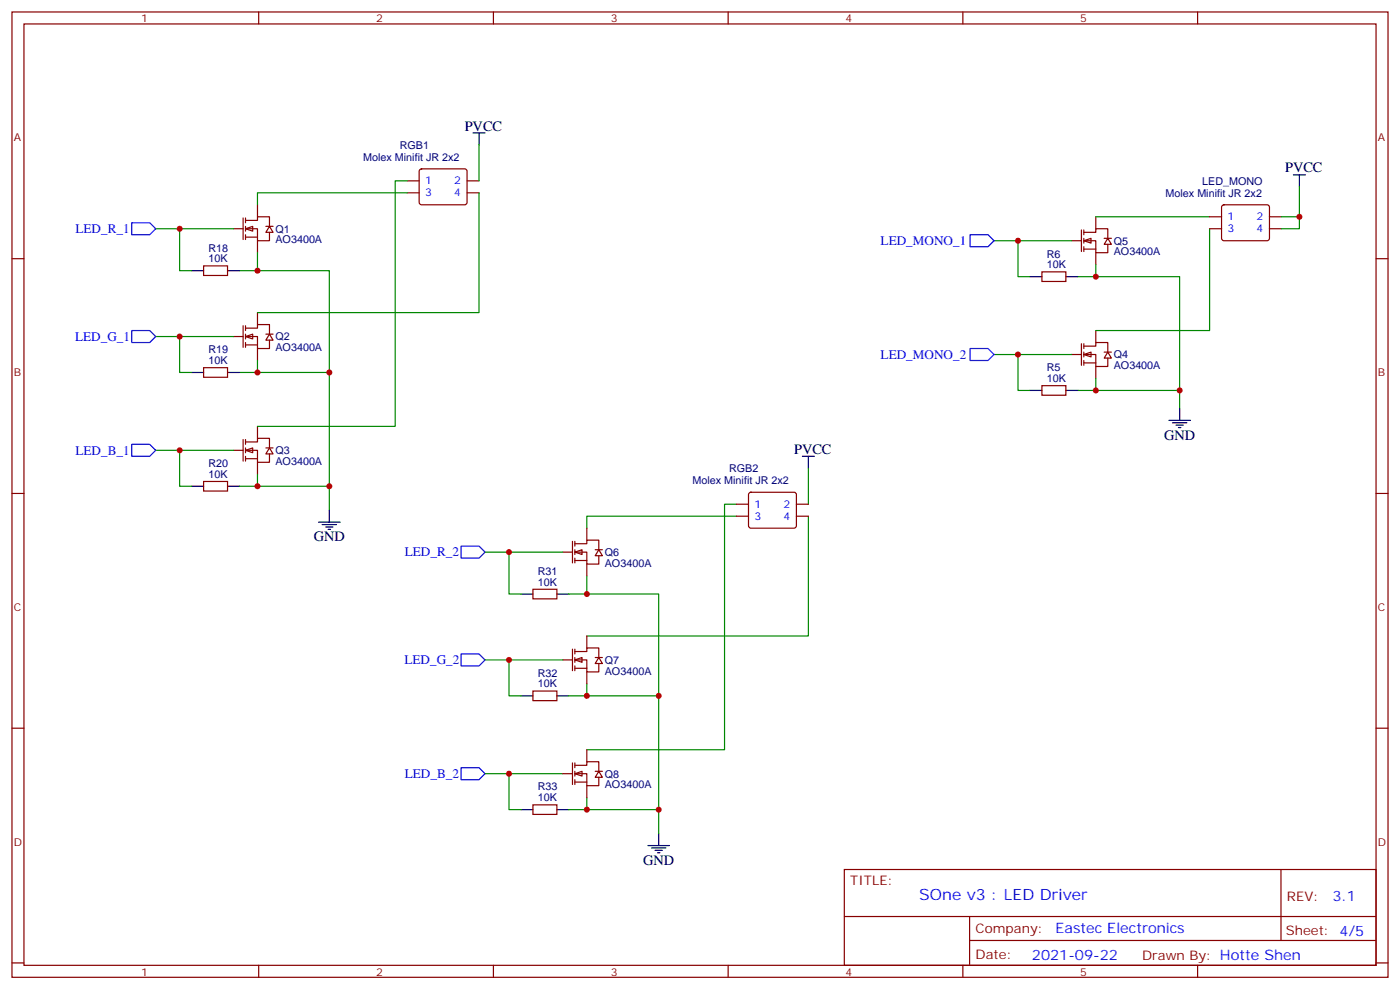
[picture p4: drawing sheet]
<svg xmlns="http://www.w3.org/2000/svg" width="412mm" height="292mm" viewBox="0 0 412 292" stroke-linecap="round" stroke-linejoin="round" font-family="sans-serif">
<g fill="none" stroke="#870000" stroke-width=".35">
<path d="M3.5 3.5h405.4v284.4h-405.4zM7.1 7.1h398.2v277.2h-398.2zM76.2 3.5v3.6M145.3 3.5v3.6M214.5 3.5v3.6M283.6 3.5v3.6M352.8 3.5v3.6M3.5 76.2h3.6M405.3 76.2h3.6M3.5 145.3h3.6M405.3 145.3h3.6M3.5 214.5h3.6"/>
<path d="M405.3 214.5h3.6M248.7 256.1h156.6v28.2h-156.6zM377.3 256.1v20.9M248.7 270h156.5M285.6 277h119.6M285.6 270v14.1M3.5 283.6h3.6M76.2 284.3v3.6M145.3 284.3v3.6M214.5 284.3v3.6M283.6 284.3v3.6M352.8 284.3v3.6"/>
<path d="M405.3 283.6h3.6"/>
</g>
<path d="M72.3 132.6l2.1-.7v1.4z" fill="#fff" stroke="#870000" stroke-width=".35"/>
<path d="M68.8 132.6h2.8M71.6 129.5v6.3M72.3 130.2h3.5v-1.1h3.6v2.8M72.3 132.6h3.5v3.6h3.6v-2.5M72.3 135.1h3.5M72.3 129.5v1.4M72.3 131.9v1.4M72.3 134.4v1.4M75.8 125.6v3.5M75.8 136.2v3.5M78.3 131.9h2.1M79.4 131.9l1 1.8h-2.1z" fill="none" stroke="#870000" stroke-width=".35"/>
<path d="M72.3 99.1l2.1-.7v1.4z" fill="#fff" stroke="#870000" stroke-width=".35"/>
<path d="M68.8 99.1h2.8M71.6 96v6.3M72.3 96.7h3.5v-1.1h3.6v2.8M72.3 99.1h3.5v3.6h3.6v-2.5M72.3 96v1.4M72.3 98.4v1.4M75.8 92.1v3.5M78.3 98.4h2.1M79.4 98.4l1 1.8h-2.1zM72.3 101.6h3.5M72.3 100.9v1.4M75.8 102.7v3.5" fill="none" stroke="#870000" stroke-width=".35"/>
<path d="M72.3 67.4l2.1-.7v1.4z" fill="#fff" stroke="#870000" stroke-width=".35"/>
<g fill="none" stroke="#870000" stroke-width=".35">
<path d="M60 78.3h7v2.8h-7zM68.8 67.4h2.8M71.6 64.2v6.4M72.3 64.9h3.5v-1h3.6v2.8M72.3 67.4h3.5v3.5h3.6v-2.5M72.3 69.8h3.5M72.3 64.2v1.4M72.3 66.7v1.4M72.3 69.1v1.5M75.8 60.3v3.6M75.8 70.9v3.5M78.3 66.7h2.1"/>
<path d="M79.4 66.7l1 1.7h-2.1zM60 108.3h7v2.8h-7zM60 141.8h7v2.8h-7z"/>
</g>
<g fill="none" stroke="#000" stroke-width=".35">
<path d="M139.3 39.2h3.6M141.1 39.2v3.5M56.4 79.7h3.6M67 79.7h3.6M56.4 109.7h3.6M67 109.7h3.6M56.4 143.2h3.6M67 143.2h3.6M93.8 153.8h6.4M94.9 154.5h4.2M96 155.2h2.1M96.7 155.9h.7"/>
<path d="M97 150.3v3.5"/>
</g>
<path d="M45.9 67.4h22.9M52.9 67.4v12.3h3.5M70.6 79.7h5.2M75.8 74.4v5.3h21.2v30M45.9 99.1h22.9M52.9 99.1v10.6h3.5M70.6 109.7h5.2M75.8 106.2v3.5h21.2v33.5h-21.2v-3.5M45.9 132.6h22.9M52.9 132.6v10.6h3.5M70.6 143.2h5.2M97 143.2v7.1" fill="none" stroke="#008700" stroke-width=".35"/>
<path d="M38.8 65.6h5.3l1.8 1.8-1.8 1.7h-5.3zM38.8 97.4h5.3l1.8 1.7-1.8 1.8h-5.3zM38.8 130.9h5.3l1.8 1.7-1.8 1.8h-5.3z" fill="none" stroke="#00f" stroke-width=".35"/>
<path d="M319.3 104.4l2.1-.7v1.4z" fill="#fff" stroke="#870000" stroke-width=".35"/>
<path d="M322.8 97.4v3.5M315.7 104.4h2.9M318.6 101.2v6.4M319.3 102h3.5v-1.1h3.5v2.8M319.3 104.4h3.5v3.5h3.5v-2.4M319.3 106.9h3.5M319.3 101.2v1.5M319.3 103.7v1.4M319.3 106.2v1.4M322.8 107.9v3.6M325.3 103.7h2.1M326.3 103.7l1.1 1.8h-2.1z" fill="none" stroke="#870000" stroke-width=".35"/>
<path d="M319.3 70.9l2.1-.7v1.4z" fill="#fff" stroke="#870000" stroke-width=".35"/>
<g fill="none" stroke="#870000" stroke-width=".35">
<path d="M119.9 56.8h3.6M119.9 53.3h3.6M123.7 49.9l.5-.2h12.7l.5 .2 .2 .5-.1 9.5-.6 .4h-13l-.4-.7v-9.2zM137.6 56.8h3.5M137.6 53.3h3.5M315.7 70.9h2.9M318.6 67.7v6.4M319.3 68.4h3.5v-1h3.5v2.8M319.3 70.9h3.5v3.5h3.5v-2.4M319.3 73.4h3.5M319.3 67.7v1.4M319.3 70.2v1.4"/>
<path d="M319.3 72.7v1.4M322.8 63.9v3.5M322.8 74.4v3.6M325.3 70.2h2.1M326.3 70.2l1.1 1.8h-2.1zM356.3 67.4h3.5M356.3 63.9h3.5M360.1 60.5l.4-.2h12.7l.5 .2 .2 .5v9.5l-.7 .4-12.9-.1-.5-.6v-9.2zM373.9 67.4h3.6M373.9 63.9h3.6M306.9 80.1h7.1v2.8h-7.1zM306.9 113.6h7.1v2.8h-7.1z"/>
<path d="M217 152h3.5M217 148.5h3.5M220.7 145.2l.5-.2h12.7l.5 .2 .2 .5-.1 9.4-.6 .5-13-.1-.4-.6v-9.2zM234.6 152h3.5M234.6 148.5h3.5M157 173.6h7v2.8h-7zM157 203.6h7v2.8h-7zM157 237.1h7v2.8h-7z"/>
</g>
<g fill="none" stroke="#000" stroke-width=".35">
<path d="M381 51.5h3.5M382.8 51.5v3.5M303.4 81.5h3.5M314 81.5h3.5M303.4 115h3.5M314 115h3.5M236.4 134.4h3.5M238.1 134.4v3.5M344.3 123.8h6.4M345.4 124.5h4.2M346.4 125.2h2.1M347.1 125.9h.7"/>
<path d="M347.5 120.3v3.5M153.5 175h3.5M164 175h3.6M153.5 205h3.5M164 205h3.6M153.5 238.5h3.5M164 238.5h3.6M190.9 249.1h6.3M191.9 249.8h4.2M193 250.5h2.1M193.7 251.2h.7M194 245.5v3.6"/>
</g>
<g fill="none" stroke="#008700" stroke-width=".35">
<path d="M119.9 56.8h-44.1v3.5M119.9 53.3h-3.5v72.3h-40.6M141.1 56.8v35.3h-65.3M141.1 42.7v10.6M382.8 55v8.9h-5.3M292.8 70.9h22.9M299.9 70.9v10.6h3.5M322.8 78v3.5h24.7v33.5h-24.7v-3.5M322.8 63.9h33.5M356.3 67.4v30h-33.5M382.8 63.9v3.5h-5.3M317.5 81.5h5.3"/>
<path d="M292.8 104.4h22.9M299.9 104.4v10.6h3.5M317.5 115h5.3M347.5 115v5.3M238.1 137.9v10.6M217 148.5h-3.6v72.3h-40.5M217 152h-44.1v3.6M238.1 152v35.3h-65.2M142.9 162.6h22.9M149.9 162.6v12.4h3.6M167.6 175h5.3M172.9 169.7v5.3h21.1v30"/>
<path d="M142.9 194.4h22.9M149.9 194.4v10.6h3.6M167.6 205h5.3M172.9 201.4v3.6h21.1v33.5h-21.1v-3.6M142.9 227.9h22.9M149.9 227.9v10.6h3.6M167.6 238.5h5.3M194 238.5v7"/>
</g>
<path d="M285.8 69.1h5.2l1.8 1.8-1.8 1.8h-5.2zM285.8 102.7h5.2l1.8 1.7-1.8 1.8h-5.2zM135.8 160.9h5.3l1.8 1.7-1.8 1.8h-5.3zM135.8 192.6h5.3l1.8 1.8-1.8 1.7h-5.3zM135.8 226.1h5.3l1.8 1.8-1.8 1.8h-5.3z" fill="none" stroke="#00f" stroke-width=".35"/>
<path d="M169.3 162.6l2.1-.7v1.4z" fill="#fff" stroke="#870000" stroke-width=".35"/>
<path d="M168.6 159.5v6.3M169.3 159.5v1.4M172.9 155.6v3.5M165.8 162.6h2.8M169.3 160.2h3.6v-1.1h3.5v2.8M169.3 162.6h3.6v3.6h3.5v-2.5M169.3 165.1h3.6M169.3 161.9v1.4M169.3 164.4v1.4M172.9 166.2v3.5M175.3 161.9h2.1M176.4 161.9l1 1.8h-2.1z" fill="none" stroke="#870000" stroke-width=".35"/>
<path d="M169.3 194.4l2.1-.7v1.4z" fill="#fff" stroke="#870000" stroke-width=".35"/>
<path d="M165.8 194.4h2.8M168.6 191.2v6.4M169.3 191.9h3.6v-1h3.5v2.8M169.3 194.4h3.6v3.5h3.5v-2.5M169.3 196.8h3.6M169.3 191.2v1.4M169.3 193.7v1.4M169.3 196.1v1.5M172.9 187.3v3.6M172.9 197.9v3.5M175.3 193.7h2.1M176.4 193.7l1 1.7h-2.1z" fill="none" stroke="#870000" stroke-width=".35"/>
<path d="M169.3 227.9l2.1-.7v1.4z" fill="#fff" stroke="#870000" stroke-width=".35"/>
<path d="M165.8 227.9h2.8M168.6 224.7v6.4M169.3 225.4h3.6v-1h3.5v2.8M169.3 227.9h3.6v3.5h3.5v-2.4M169.3 230.4h3.6M169.3 224.7v1.4M169.3 227.2v1.4M169.3 229.7v1.4M172.9 220.8v3.6M172.9 231.4v3.5M175.3 227.2h2.1M176.4 227.2l1 1.8h-2.1z" fill="none" stroke="#870000" stroke-width=".35"/>
<g fill="#c00">
<circle cx="52.9" cy="132.6" r=".88"/>
<circle cx="52.9" cy="99.1" r=".88"/>
<circle cx="52.9" cy="67.4" r=".88"/>
<circle cx="75.8" cy="79.7" r=".88"/>
<circle cx="75.8" cy="109.7" r=".88"/>
<circle cx="75.8" cy="143.2" r=".88"/>
<circle cx="299.9" cy="104.4" r=".88"/>
<circle cx="299.9" cy="70.9" r=".88"/>
<circle cx="322.8" cy="81.5" r=".88"/>
<circle cx="322.8" cy="115" r=".88"/>
<circle cx="347.5" cy="115" r=".88"/>
<circle cx="382.8" cy="63.9" r=".88"/>
<circle cx="97" cy="143.2" r=".88"/>
<circle cx="97" cy="109.7" r=".88"/>
<circle cx="194" cy="205" r=".88"/>
<circle cx="194" cy="238.5" r=".88"/>
<circle cx="172.9" cy="238.5" r=".88"/>
<circle cx="172.9" cy="205" r=".88"/>
<circle cx="172.9" cy="175" r=".88"/>
<circle cx="149.9" cy="162.6" r=".88"/>
<circle cx="149.9" cy="194.4" r=".88"/>
<circle cx="149.9" cy="227.9" r=".88"/>
</g>
<text font-size="4.6" fill="#00f" x="270.8" y="265.1">SOne v3 : LED Driver</text>
<g font-size="4.2">
<text x="136.9" y="38.5">PVCC</text>
<text x="378.5" y="50.8">PVCC</text>
<text x="342.9" y="129.5">GND</text>
<text x="233.9" y="133.7">PVCC</text>
<text x="92.4" y="159.5">GND</text>
<text x="189.4" y="254.7">GND</text>
</g>
<g font-size="4.2" fill="#00f">
<text x="392.5" y="265.4">3.1</text>
<text x="310.9" y="274.9">Eastec Electronics</text>
<text x="304" y="282.7">2021-09-22</text>
</g>
<g font-size="3.9" fill="#00f">
<text x="22.2" y="68.6">LED_R_1</text>
<text x="259.4" y="72.2">LED_MONO_1</text>
<text x="22.1" y="100.4">LED_G_1</text>
<text x="259.4" y="105.7">LED_MONO_2</text>
<text x="22.3" y="133.9">LED_B_1</text>
<text x="119.3" y="163.9">LED_R_2</text>
<text x="119.2" y="195.6">LED_G_2</text>
<text x="119.3" y="229.1">LED_B_2</text>
</g>
<g font-size="3.9" fill="#800">
<text x="250.5" y="260.7">TITLE:</text>
<text x="379.1" y="265.4">REV:</text>
<text x="287.4" y="274.9">Company:</text>
<text x="378.7" y="275.5">Sheet: 4/5</text>
<text x="287.4" y="282.6">Date:</text>
<text x="336.4" y="282.7">Drawn By: Hotte Shen</text>
</g>
<g font-size="3.2" fill="#800">
<text x="41.6" y="6.5">1</text>
<text x="110.8" y="6.5">2</text>
<text x="179.9" y="6.5">3</text>
<text x="249.1" y="6.5">4</text>
<text x="318.2" y="6.5">5</text>
<text x="4.1" y="41.6">A</text>
<text x="405.9" y="41.6">A</text>
<text x="4.1" y="110.8">B</text>
<text x="405.9" y="110.8">B</text>
<text x="4.1" y="179.9">C</text>
<text x="405.9" y="179.9">C</text>
<text x="4.1" y="249.1">D</text>
<text x="405.9" y="249.1">D</text>
<text x="41.6" y="287.3">1</text>
<text x="110.8" y="287.3">2</text>
<text x="179.9" y="287.3">3</text>
<text x="249.1" y="287.3">4</text>
<text x="318.2" y="287.3">5</text>
</g>
<g font-size="3.2" fill="#000080">
<text x="107" y="47.4">Molex Minifit JR 2x2</text>
<text x="117.8" y="43.8">RGB1</text>
<text x="343.3" y="57.9">Molex Minifit JR 2x2</text>
<text x="354.1" y="54.4">LED_MONO</text>
<text x="81.1" y="71.7">AO3400A</text>
<text x="81.1" y="68.5">Q1</text>
<text x="61.4" y="77.3">10K</text>
<text x="61.4" y="74.1">R18</text>
<text x="308.3" y="75.8">R6</text>
<text x="328.1" y="75.2">AO3400A</text>
<text x="328.1" y="72">Q5</text>
<text x="308.3" y="79">10K</text>
<text x="81.1" y="100.3">Q2</text>
<text x="61.4" y="107.2">10K</text>
<text x="61.4" y="104.1">R19</text>
<text x="81.1" y="103.4">AO3400A</text>
<text x="328.1" y="105.6">Q4</text>
<text x="308.3" y="112.5">10K</text>
<text x="308.3" y="109.4">R5</text>
<text x="328.1" y="108.7">AO3400A</text>
<text x="61.4" y="137.6">R20</text>
<text x="81.1" y="136.9">AO3400A</text>
<text x="81.1" y="133.8">Q3</text>
<text x="61.4" y="140.8">10K</text>
<text x="204" y="142.6">Molex Minifit JR 2x2</text>
<text x="214.8" y="139.1">RGB2</text>
<text x="178.2" y="166.9">AO3400A</text>
<text x="178.2" y="163.8">Q6</text>
<text x="158.4" y="172.5">10K</text>
<text x="158.4" y="169.3">R31</text>
<text x="178.2" y="195.5">Q7</text>
<text x="158.4" y="202.5">10K</text>
<text x="158.4" y="199.3">R32</text>
<text x="178.2" y="198.7">AO3400A</text>
<text x="158.4" y="232.8">R33</text>
<text x="178.2" y="232.2">AO3400A</text>
<text x="178.2" y="229">Q8</text>
<text x="158.4" y="236">10K</text>
</g>
<g font-size="3.2" fill="#00f">
<text x="125.2" y="57.9">3</text>
<text x="125.2" y="54.3">1</text>
<text x="133.8" y="57.9">4</text>
<text x="133.8" y="54.3">2</text>
<text x="361.6" y="64.9">1</text>
<text x="370.2" y="64.9">2</text>
<text x="361.6" y="68.4">3</text>
<text x="370.2" y="68.4">4</text>
<text x="222.2" y="149.6">1</text>
<text x="230.8" y="149.6">2</text>
<text x="222.2" y="153.1">3</text>
<text x="230.8" y="153.1">4</text>
</g>
</svg>
